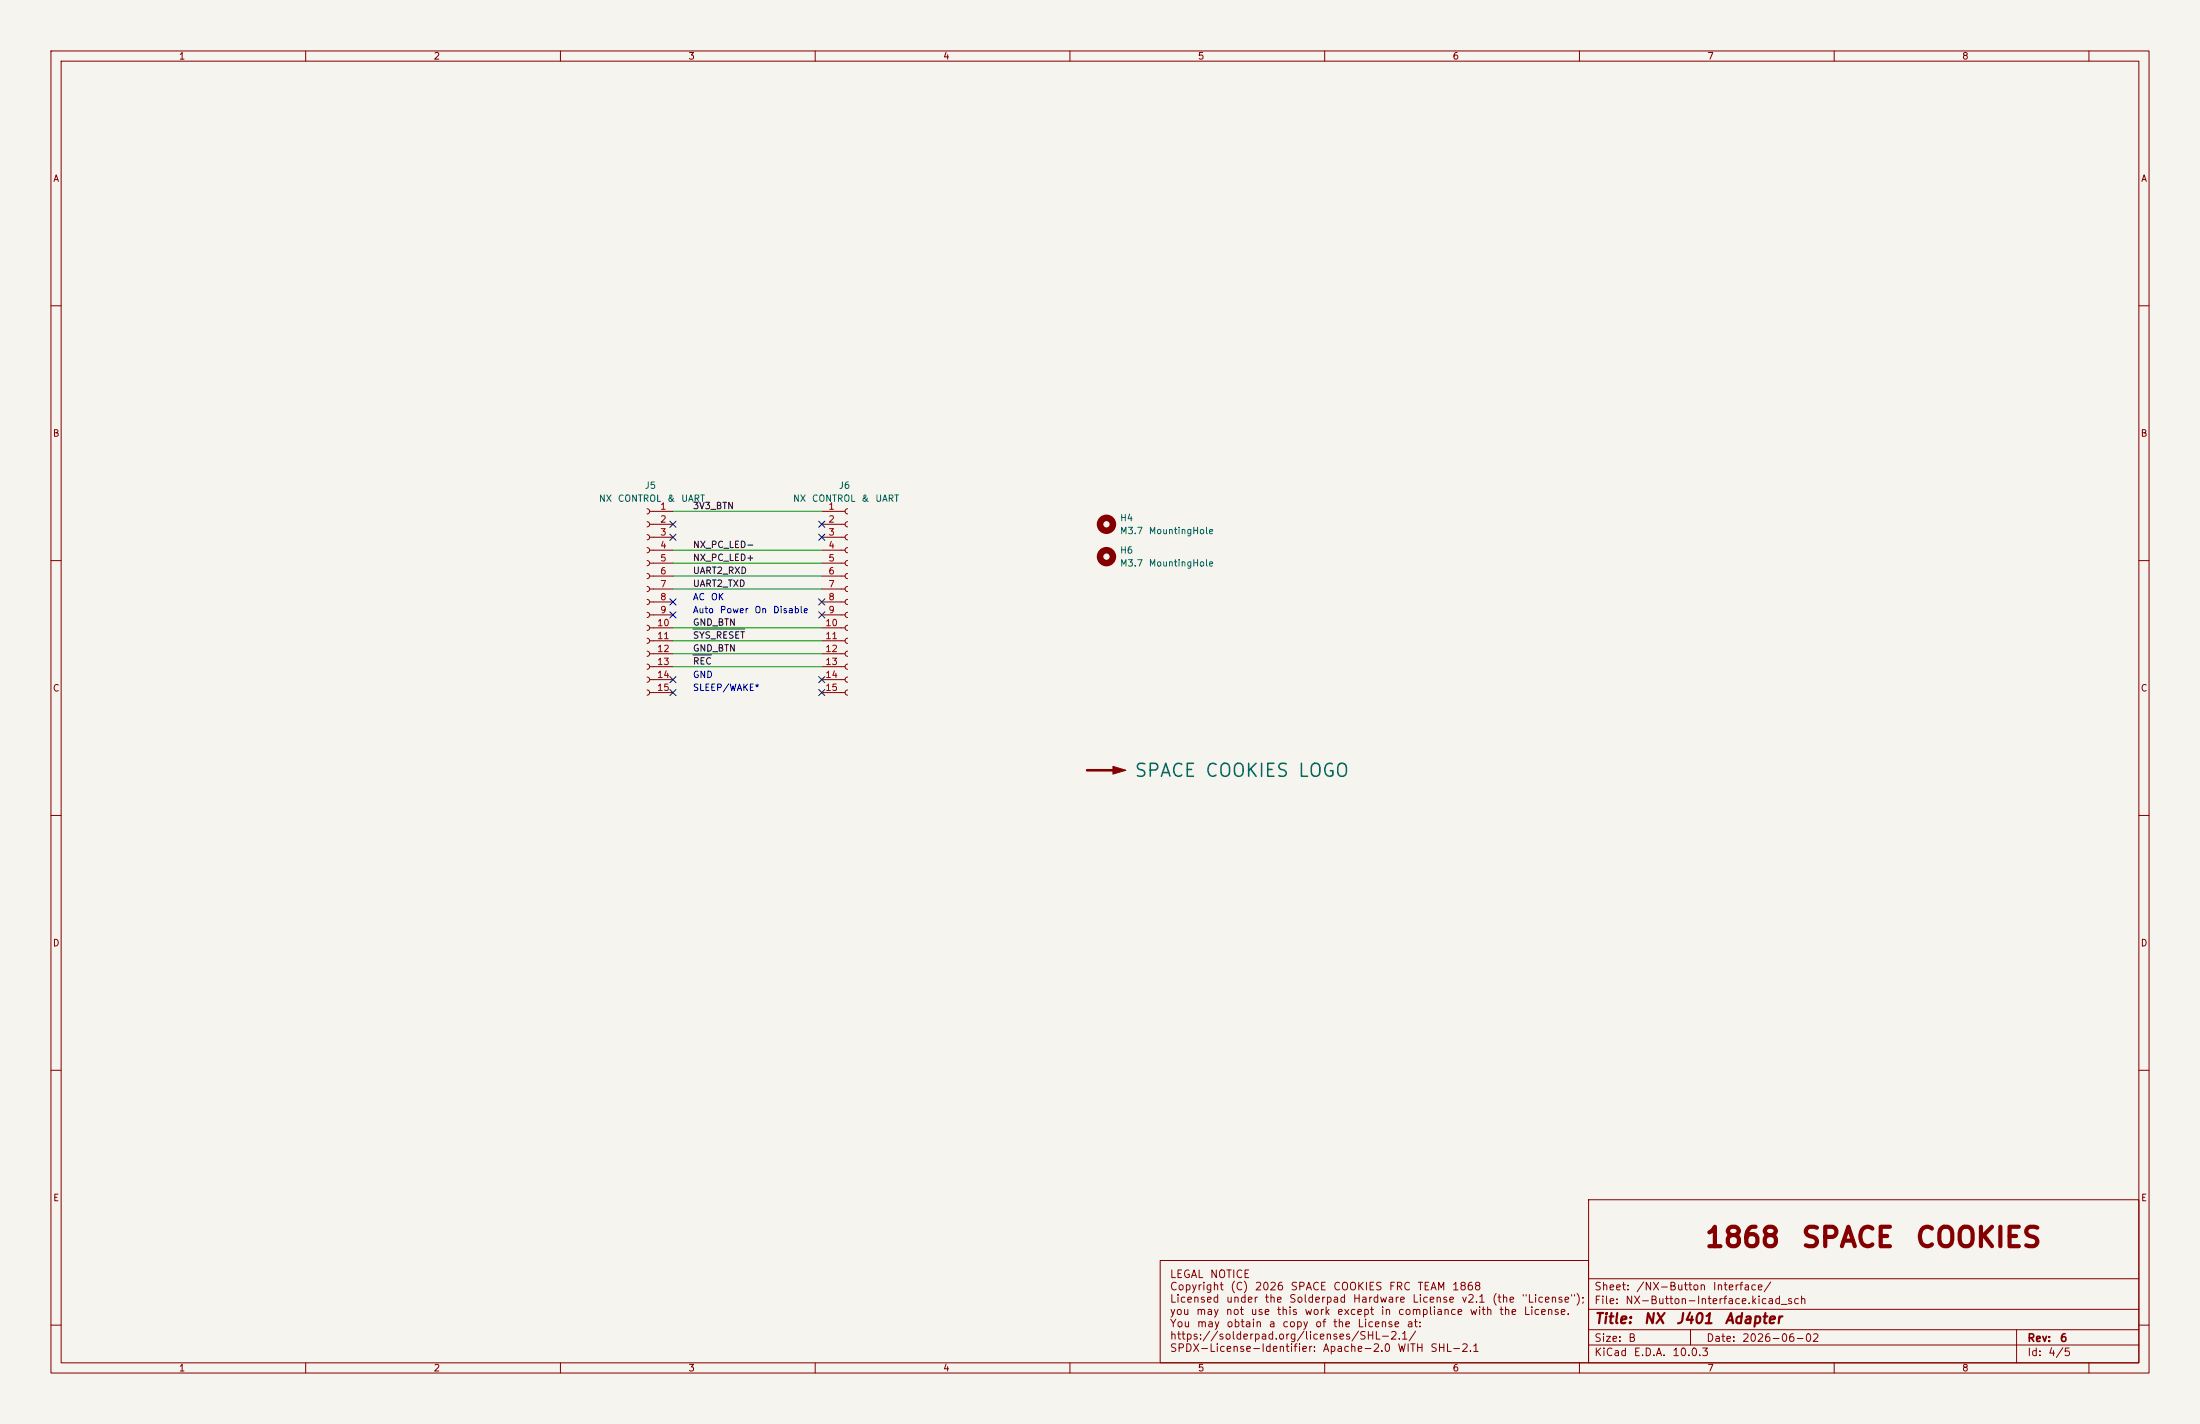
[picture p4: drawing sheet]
<svg xmlns="http://www.w3.org/2000/svg" width="432mm" height="279mm" viewBox="0 0 432 279" stroke-linecap="round" stroke-linejoin="round" font-family="sans-serif">
<path d="M0 0h431.8v279.4h-431.8z" fill="#f5f4ef" stroke="#f5f4ef" stroke-width=".2"/>
<g fill="none" stroke="#840000" stroke-width=".2">
<path d="M10 10h411.8v259.4h-411.8zM12 12h407.8v255.4h-407.8zM60 10v2M110 10v2M160 10v2M210 10v2M260 10v2M310 10v2M360 10v2M410 10v2M10 60h2M419.8 60h2"/>
<path d="M127 99.8l.4 .2 .1 .3-.1 .4-.4 .1M166.4 99.8l-.4 .2-.1 .3 .1 .4 .4 .1M10 110h2M127 102.4l.4 .1 .1 .4-.1 .3-.4 .2M127 104.9l.4 .2 .1 .3-.1 .4-.4 .1M127 107.4l.4 .2 .1 .4-.1 .3-.4 .2M127 110l.4 .1 .1 .4-.1 .3-.4 .2M127 112.5l.4 .2 .1 .3-.1 .4-.4 .1M127 115.1l.4 .1 .1 .4-.1 .3-.4 .2M127 117.6l.4 .2 .1 .3-.1 .4-.4 .1M127.5 100.3h4.6M127.5 102.9h4.6"/>
<path d="M127.5 105.4h4.6M127.5 108h4.6M127.5 110.5h4.6M127.5 113h4.6M127.5 115.6h4.6M127.5 118.1h4.6M161.3 100.3h4.6M161.3 102.9h4.6M161.3 105.4h4.6M161.3 108h4.6M161.3 110.5h4.6M161.3 113h4.6"/>
<path d="M161.3 115.6h4.6M161.3 118.1h4.6M166.4 102.4l-.4 .1-.1 .4 .1 .3 .4 .2M166.4 104.9l-.4 .2-.1 .3 .1 .4 .4 .1M166.4 107.4l-.4 .2-.1 .4 .1 .3 .4 .2M166.4 110l-.4 .1-.1 .4 .1 .3 .4 .2M166.4 112.5l-.4 .2-.1 .3 .1 .4 .4 .1M166.4 115.1l-.4 .1-.1 .4 .1 .3 .4 .2M166.4 117.6l-.4 .2-.1 .3 .1 .4 .4 .1M419.8 110h2M127 120.1l.4 .2 .1 .4-.1 .3-.4 .2M127 122.7l.4 .1 .1 .4-.1 .3-.4 .2"/>
<path d="M127 125.2l.4 .2 .1 .3-.1 .4-.4 .1M127 127.8l.4 .1 .1 .4-.1 .3-.4 .2M127 130.3l.4 .2 .1 .3-.1 .4-.4 .1M127 132.8l.4 .2 .1 .4-.1 .3-.4 .2M127 135.4l.4 .1 .1 .4-.1 .3-.4 .2M127.5 120.7h4.6M127.5 123.2h4.6M127.5 125.7h4.6M127.5 128.3h4.6M127.5 130.8h4.6M127.5 133.4h4.6M127.5 135.9h4.6"/>
<path d="M161.3 120.7h4.6M161.3 123.2h4.6M161.3 125.7h4.6M161.3 128.3h4.6M161.3 130.8h4.6M161.3 133.4h4.6M161.3 135.9h4.6M166.4 120.1l-.4 .2-.1 .4 .1 .3 .4 .2M166.4 122.7l-.4 .1-.1 .4 .1 .3 .4 .2M166.4 125.2l-.4 .2-.1 .3 .1 .4 .4 .1M166.4 127.8l-.4 .1-.1 .4 .1 .3 .4 .2M166.4 130.3l-.4 .2-.1 .3 .1 .4 .4 .1"/>
<path d="M166.4 132.8l-.4 .2-.1 .4 .1 .3 .4 .2M166.4 135.4l-.4 .1-.1 .4 .1 .3 .4 .2M10 160h2M419.8 160h2M10 210h2M419.8 210h2M311.8 235.4h108v32h-108zM10 260h2M227.7 247.3h84.1v20.1h-84.1zM311.8 256.9h108M311.8 250.9h108M419.8 260h2"/>
<path d="M60 267.4v2M110 267.4v2M160 267.4v2M210 267.4v2M260 267.4v2M310 267.4v2M311.8 263.9h108M311.8 260.9h108M331.8 260.9v3M360 267.4v2M395.8 260.9v6.5M410 267.4v2"/>
</g>
<g fill="none" stroke="#840000" stroke-width="1.3">
<circle cx="217.2" cy="102.9" r="1.27"/>
<circle cx="217.2" cy="109.2" r="1.27"/>
</g>
<path d="M213.4 151.1h6.3" fill="none" stroke="#840000" stroke-width=".51"/>
<path d="M218.4 150.4l2.6 .7-2.6 .8z" fill="#840000" stroke="#840000" stroke-width=".2"/>
<path d="M136 123.4h10.2M136 128.5h3.7" fill="none" stroke="#0f0f0f" stroke-width=".2"/>
<path d="M132.1 113h29.2M132.1 100.3h29.2M132.1 110.5h29.2M132.1 108h29.2M132.1 115.6h29.2M132.1 128.3h29.2M132.1 125.7h29.2M132.1 130.8h29.2M132.1 123.2h29.2" fill="none" stroke="#009600" stroke-width=".2"/>
<g fill="none" stroke="#000084" stroke-width=".2">
<path d="M131.5 102.3l1.2 1.2M131.5 104.8l1.2 1.2M131.5 117.5l1.2 1.2M132.7 102.3l-1.2 1.2M132.7 104.8l-1.2 1.2M132.7 117.5l-1.2 1.2M160.7 117.5l1.2 1.2M160.7 104.8l1.2 1.2M160.7 102.3l1.2 1.2M161.9 117.5l-1.2 1.2M161.9 104.8l-1.2 1.2M161.9 102.3l-1.2 1.2"/>
<path d="M131.5 120l1.2 1.3M131.5 132.7l1.2 1.3M131.5 135.3l1.2 1.2M132.7 120l-1.2 1.3M132.7 132.7l-1.2 1.3M132.7 135.3l-1.2 1.2M160.7 135.3l1.2 1.2M160.7 120l1.2 1.3M160.7 132.7l1.2 1.3M161.9 135.3l-1.2 1.2M161.9 120l-1.2 1.3M161.9 132.7l-1.2 1.3"/>
</g>
<g font-size="3.8" fill="#840000">
<text x="334.4" y="245.7">1868</text>
<text x="353.3" y="245.7">SPACE</text>
<text x="375.7" y="245.7">COOKIES</text>
</g>
<text font-size="2.5" fill="#006464" x="222.5" y="153.1">SPACE COOKIES LOGO</text>
<g font-size="2" fill="#840000">
<text x="312.8" y="260.2">Title:</text>
<text x="322.5" y="260.2">NX</text>
<text x="328.8" y="260.2">J401</text>
<text x="338.4" y="260.2">Adapter</text>
</g>
<g font-size="1.5" fill="#840000">
<text x="229.5" y="251.1">LEGAL</text>
<text x="237.4" y="251.1">NOTICE</text>
<text x="229.5" y="253.5">Copyright</text>
<text x="229.5" y="256">Licensed</text>
<text x="240.5" y="256">under</text>
<text x="241.4" y="253.5">(C)</text>
<text x="246.2" y="253.5">2026</text>
<text x="248.1" y="256">the</text>
<text x="252.9" y="256">Solderpad</text>
<text x="253.2" y="253.5">SPACE</text>
<text x="261.5" y="253.5">COOKIES</text>
<text x="265.4" y="256">Hardware</text>
<text x="272.5" y="253.5">FRC</text>
<text x="277.1" y="256">License</text>
<text x="278.1" y="253.5">TEAM</text>
<text x="284.9" y="253.5">1868</text>
<text x="286.7" y="256">v2.1</text>
<text x="292.7" y="256">(the</text>
<text x="298.5" y="256">&quot;License&quot;);</text>
<text x="312.8" y="256.2">File:</text>
<text x="312.8" y="253.5">Sheet:</text>
<text x="318.9" y="256.2">NX-Button-Interface.kicad_sch</text>
<text x="321" y="253.5">/NX-Button</text>
<text x="336" y="253.5">Interface/</text>
<text x="229.5" y="258.4">you</text>
<text x="229.5" y="260.8">You</text>
<text x="229.5" y="263.2">https://solderpad.org/licenses/SHL-2.1/</text>
<text x="234.6" y="258.4">may</text>
<text x="234.8" y="260.8">may</text>
<text x="240.4" y="258.4">not</text>
<text x="240.6" y="260.8">obtain</text>
<text x="245.3" y="258.4">use</text>
<text x="248.9" y="260.8">a</text>
<text x="250.5" y="258.4">this</text>
<text x="251.5" y="260.8">copy</text>
<text x="255.9" y="258.4">work</text>
<text x="258" y="260.8">of</text>
<text x="261.5" y="260.8">the</text>
<text x="262.3" y="258.4">except</text>
<text x="266.3" y="260.8">License</text>
<text x="270.9" y="258.4">in</text>
<text x="274.2" y="258.4">compliance</text>
<text x="276" y="260.8">at:</text>
<text x="288.3" y="258.4">with</text>
<text x="294.1" y="258.4">the</text>
<text x="298.9" y="258.4">License.</text>
<text x="312.8" y="263.6">Size:</text>
<text x="319.5" y="263.6">B</text>
<text x="334.8" y="263.6">Date:</text>
<text x="341.8" y="263.6">2026-06-02</text>
<text x="397.8" y="263.6">Rev:</text>
<text x="404.2" y="263.6">6</text>
<text x="229.5" y="265.6">SPDX-License-Identifier:</text>
<text x="259.5" y="265.6">Apache-2.0</text>
<text x="274.2" y="265.6">WITH</text>
<text x="280.6" y="265.6">SHL-2.1</text>
<text x="312.8" y="266.4">KiCad</text>
<text x="320.5" y="266.4">E.D.A.</text>
<text x="328.1" y="266.4">10.0.3</text>
<text x="397.8" y="266.4">Id:</text>
<text x="401.9" y="266.4">4/5</text>
</g>
<g font-size="1.3" fill="#840000">
<text x="35" y="12">1</text>
<text x="85" y="12">2</text>
<text x="135" y="12">3</text>
<text x="185" y="12">4</text>
<text x="235" y="12">5</text>
<text x="285" y="12">6</text>
<text x="335" y="12">7</text>
<text x="385" y="12">8</text>
<text x="10.3" y="36">A</text>
<text x="420.1" y="36">A</text>
<text x="10.3" y="86">B</text>
<text x="420.1" y="86">B</text>
<text x="10.3" y="136">C</text>
<text x="420.1" y="136">C</text>
<text x="10.3" y="186">D</text>
<text x="420.1" y="186">D</text>
<text x="10.3" y="236">E</text>
<text x="420.1" y="236">E</text>
<text x="35" y="269.4">1</text>
<text x="85" y="269.4">2</text>
<text x="135" y="269.4">3</text>
<text x="185" y="269.4">4</text>
<text x="235" y="269.4">5</text>
<text x="285" y="269.4">6</text>
<text x="335" y="269.4">7</text>
<text x="385" y="269.4">8</text>
</g>
<g font-size="1.3" fill="#006464">
<text x="117.4" y="98.8">NX</text>
<text x="121.1" y="98.8">CONTROL</text>
<text x="126.4" y="96.2">J5</text>
<text x="130.8" y="98.8">&amp;</text>
<text x="133.6" y="98.8">UART</text>
<text x="155.5" y="98.8">NX</text>
<text x="159.2" y="98.8">CONTROL</text>
<text x="164.5" y="96.2">J6</text>
<text x="168.9" y="98.8">&amp;</text>
<text x="171.7" y="98.8">UART</text>
<text x="219.7" y="102.6">H4</text>
<text x="219.7" y="105.1">M3.7</text>
<text x="225.4" y="105.1">MountingHole</text>
<text x="219.7" y="108.9">H6</text>
<text x="219.7" y="111.5">M3.7</text>
<text x="225.4" y="111.5">MountingHole</text>
</g>
<g font-size="1.3" fill="#a90000">
<text x="129.5" y="100.3">1</text>
<text x="162.5" y="100.3">1</text>
<text x="129.5" y="102.8">2</text>
<text x="129.5" y="105.4">3</text>
<text x="129.5" y="107.9">4</text>
<text x="162.5" y="102.8">2</text>
<text x="162.5" y="105.4">3</text>
<text x="162.5" y="107.9">4</text>
<text x="129.5" y="110.5">5</text>
<text x="129.5" y="113">6</text>
<text x="162.5" y="110.5">5</text>
<text x="162.5" y="113">6</text>
<text x="129.5" y="115.5">7</text>
<text x="129.5" y="118.1">8</text>
<text x="162.5" y="115.5">7</text>
<text x="162.5" y="118.1">8</text>
<text x="128.9" y="123.2">10</text>
<text x="128.9" y="125.7">11</text>
<text x="129.5" y="120.6">9</text>
<text x="161.9" y="123.2">10</text>
<text x="161.9" y="125.7">11</text>
<text x="162.5" y="120.6">9</text>
<text x="128.9" y="128.2">12</text>
<text x="128.9" y="130.8">13</text>
<text x="161.9" y="128.2">12</text>
<text x="161.9" y="130.8">13</text>
<text x="128.9" y="133.3">14</text>
<text x="128.9" y="135.9">15</text>
<text x="161.9" y="133.3">14</text>
<text x="161.9" y="135.9">15</text>
</g>
<g font-size="1.3" fill="#0f0f0f">
<text x="135.9" y="100.2">3V3_BTN</text>
<text x="135.9" y="107.8">NX_PC_LED-</text>
<text x="135.9" y="110.4">NX_PC_LED+</text>
<text x="135.9" y="112.9">UART2_RXD</text>
<text x="135.9" y="115.4">UART2_TXD</text>
<text x="135.9" y="123.1">GND_BTN</text>
<text x="135.9" y="125.6">SYS_RESET</text>
<text x="135.9" y="128.1">GND_BTN</text>
<text x="135.9" y="130.7">REC</text>
</g>
<g font-size="1.3" fill="#0000c2">
<text x="135.9" y="118.1">AC</text>
<text x="139.4" y="118.1">OK</text>
<text x="135.9" y="120.6">Auto</text>
<text x="141.2" y="120.6">Power</text>
<text x="148" y="120.6">On</text>
<text x="151.6" y="120.6">Disable</text>
<text x="135.9" y="135.9">SLEEP/WAKE*</text>
<text x="135.9" y="133.3">GND</text>
</g>
</svg>
